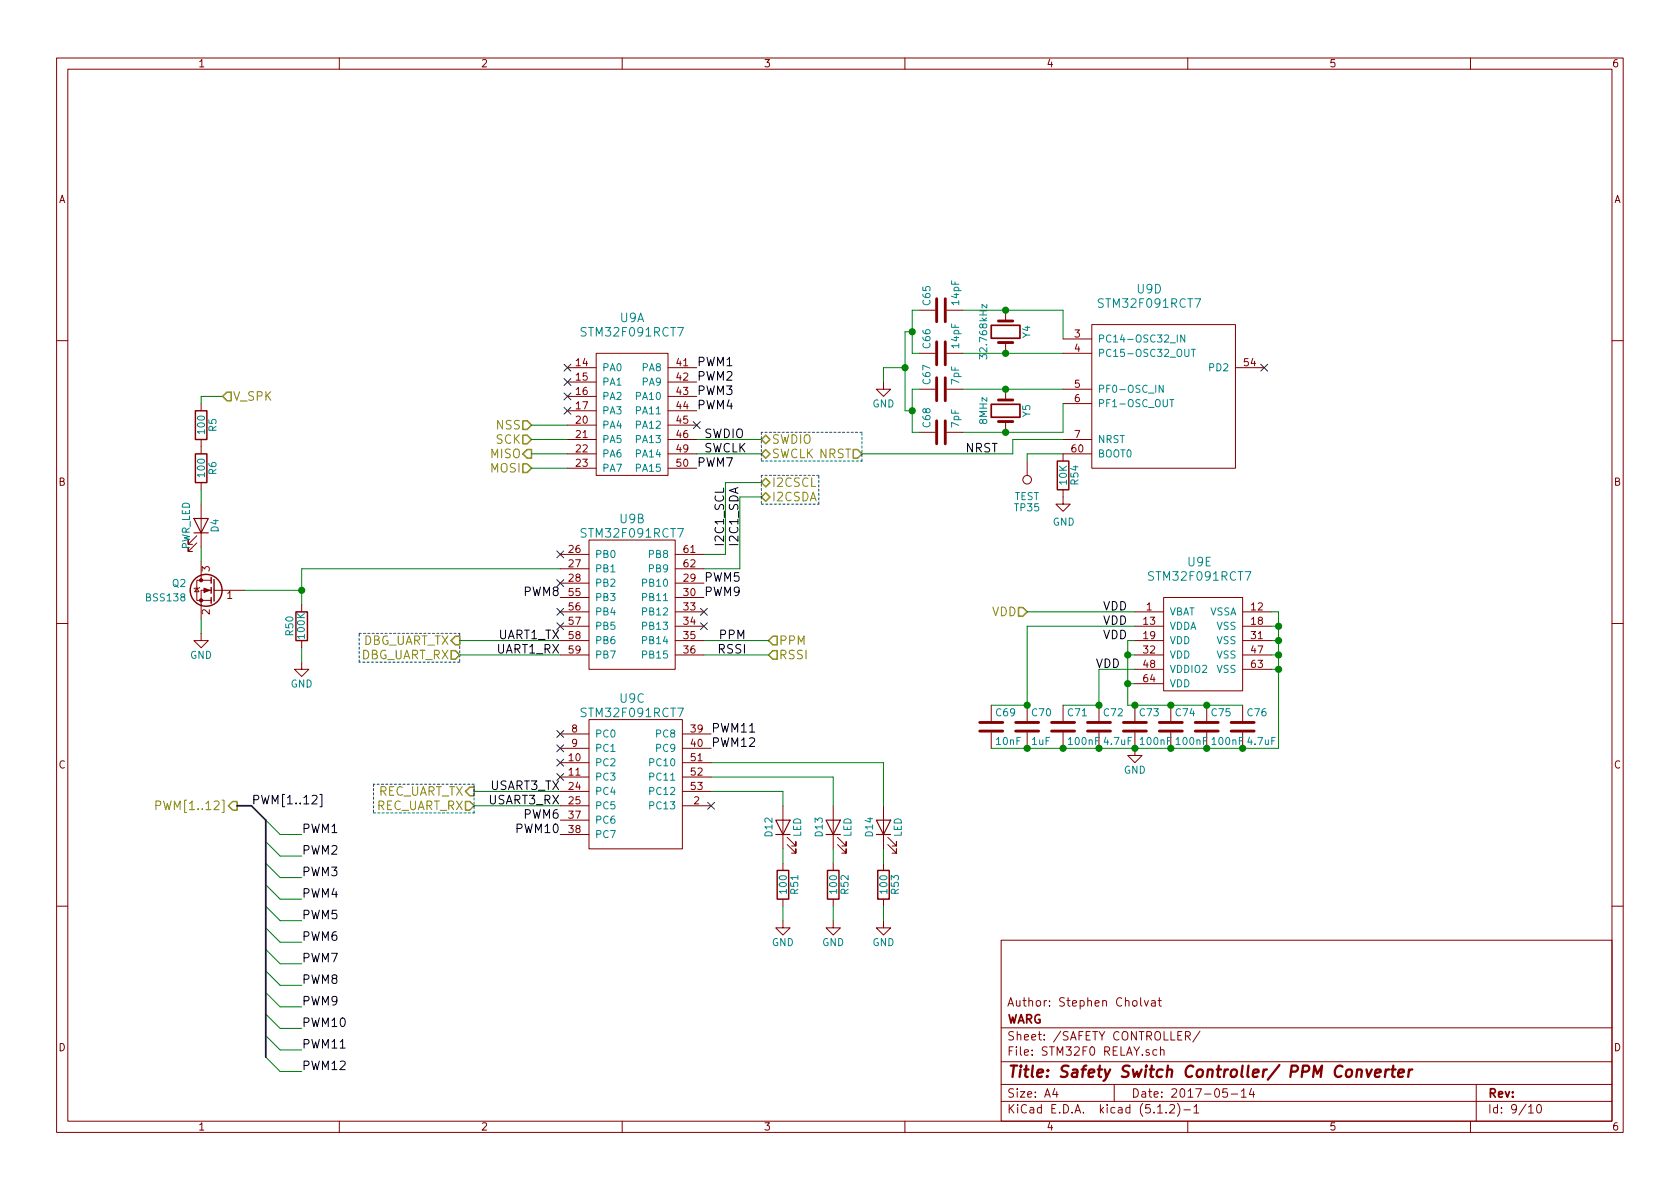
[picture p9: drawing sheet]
EESchema Schematic File Version 4
LIBS:ZP-Breakout-cache
EELAYER 29 0
EELAYER END
$Descr A4 11693 8268
encoding utf-8
Sheet 9 10
Title "Safety Switch Controller/ PPM Converter"
Date "2017-05-14"
Rev ""
Comp "WARG"
Comment1 "Author: Stephen Cholvat"
Comment2 ""
Comment3 ""
Comment4 ""
$EndDescr
Text HLabel 7150 4250 0    60   Input ~ 0
VDD
Text HLabel 1650 5600 0    60   Output ~ 0
PWM[1..12]
Text Label 4850 2550 0    60   ~ 0
PWM1
Text Label 4850 2650 0    60   ~ 0
PWM2
Text Label 4850 2750 0    60   ~ 0
PWM3
Text Label 4850 2850 0    60   ~ 0
PWM4
Text Label 4900 4050 0    60   ~ 0
PWM5
Text Label 3900 5700 2    60   ~ 0
PWM6
Text Label 4850 3250 0    60   ~ 0
PWM7
Text Label 3900 4150 2    60   ~ 0
PWM8
Text Label 3900 5800 2    60   ~ 0
PWM10
Text Label 5000 4450 0    60   ~ 0
PPM
Text Label 4900 4150 0    60   ~ 0
PWM9
Text Label 4950 5100 0    60   ~ 0
PWM11
Text Label 4950 5200 0    60   ~ 0
PWM12
Wire Bus Line
	1650 5600 1750 5600
Wire Bus Line
	1750 5600 1850 5700
Entry Wire Line
	1850 5700 1950 5800
Entry Wire Line
	1850 5850 1950 5950
Entry Wire Line
	1850 6000 1950 6100
Entry Wire Line
	1850 6150 1950 6250
Entry Wire Line
	1850 6300 1950 6400
Entry Wire Line
	1850 6450 1950 6550
Entry Wire Line
	1850 6600 1950 6700
Entry Wire Line
	1850 6750 1950 6850
Entry Wire Line
	1850 6900 1950 7000
Entry Wire Line
	1850 7050 1950 7150
Entry Wire Line
	1850 7200 1950 7300
Entry Wire Line
	1850 7350 1950 7450
Text Label 2100 7450 0    60   ~ 0
PWM12
Text Label 2100 7300 0    60   ~ 0
PWM11
Text Label 2100 7150 0    60   ~ 0
PWM10
Text Label 2100 7000 0    60   ~ 0
PWM9
Text Label 2100 6850 0    60   ~ 0
PWM8
Text Label 2100 6700 0    60   ~ 0
PWM7
Text Label 2100 6550 0    60   ~ 0
PWM6
Text Label 2100 6400 0    60   ~ 0
PWM5
Text Label 2100 6250 0    60   ~ 0
PWM4
Text Label 2100 6100 0    60   ~ 0
PWM3
Text Label 2100 5950 0    60   ~ 0
PWM2
Text Label 2100 5800 0    60   ~ 0
PWM1
Wire Wire Line
	2100 5800 1950 5800
Wire Wire Line
	2100 5950 1950 5950
Wire Wire Line
	1950 6100 2100 6100
Wire Wire Line
	1950 6250 2100 6250
Wire Wire Line
	1950 6400 2100 6400
Wire Wire Line
	1950 6550 2100 6550
Wire Wire Line
	1950 6700 2100 6700
Wire Wire Line
	1950 6850 2100 6850
Wire Wire Line
	1950 7000 2100 7000
Wire Wire Line
	1950 7150 2100 7150
Wire Wire Line
	1950 7300 2100 7300
Wire Wire Line
	1950 7450 2100 7450
Text Label 3900 4550 2    60   ~ 0
UART1_RX
Text Label 3900 4450 2    60   ~ 0
UART1_TX
Text Label 3900 5600 2    60   ~ 0
USART3_RX
Text Label 3900 5500 2    60   ~ 0
USART3_TX
Text HLabel 5350 4450 2    60   Input ~ 0
PPM
Wire Wire Line
	5350 4450 4900 4450
Text Label 5050 3800 1    60   ~ 0
I2C1_SCL
Text Label 5150 3800 1    60   ~ 0
I2C1_SDA
Wire Wire Line
	5300 3050 4850 3050
Wire Wire Line
	5300 3150 4850 3150
Text Label 4900 3050 0    60   ~ 0
SWDIO
Text Label 4900 3150 0    60   ~ 0
SWCLK
Wire Wire Line
	8850 4450 8900 4450
Wire Wire Line
	8900 4250 8900 4350
Wire Wire Line
	8900 4650 8850 4650
Wire Wire Line
	8850 4550 8900 4550
Connection ~ 8900 4550
$Comp
L Device:C C76
U 1 1
P 8650 5050
F 0 "C76" H 8675 5150 50  0000 L CNN
F 1 "4.7uF" H 8675 4950 50  0000 L CNN
F 2 "Capacitor_SMD:C_0603_1608Metric_Pad0.84x1.00mm_HandSolder" H 8688 4900 50  0001 C CNN
F 3 "http://www.samsungsem.com/kr/support/product-search/mlcc/CL10A475MP5LNNC.jsp" H 8650 5050 50  0001 C CNN
F 4 "CAPP-006" H 8650 5050 60  0001 C CNN "part_num"
	1    8650 5050
	1    0    0    -1  
$EndComp
$Comp
L power:GND #PWR061
U 1 1
P 7900 5200
F 0 "#PWR061" H 7900 4950 50  0001 C CNN
F 1 "GND" H 7900 5050 50  0000 C CNN
F 2 "" H 7900 5200 50  0001 C CNN
F 3 "" H 7900 5200 50  0001 C CNN
	1    7900 5200
	1    0    0    -1  
$EndComp
$Comp
L Device:Crystal Y4
U 1 1
P 7000 2300
F 0 "Y4" H 7000 2450 50  0000 C CNN
F 1 "32.768kHz" H 7000 2150 50  0000 C CNN
F 2 "Crystal:Crystal_SMD_MicroCrystal_CC7V-T1A-2Pin_3.2x1.5mm" H 7000 2300 50  0001 C CNN
F 3 "http://www.ecsxtal.com/store/pdf/ecx-31b.pdf" H 7000 2300 50  0001 C CNN
F 4 "XTAL-001" H 7000 2300 60  0001 C CNN "part_num"
	1    7000 2300
	0    1    1    0   
$EndComp
$Comp
L Device:Crystal Y5
U 1 1
P 7000 2850
F 0 "Y5" H 7000 3000 50  0000 C CNN
F 1 "8MHz" H 7000 2700 50  0000 C CNN
F 2 "Crystal:Crystal_SMD_5032-2Pin_5.0x3.2mm_HandSoldering" H 7000 2850 50  0001 C CNN
F 3 "https://abracon.com/Resonators/abm3.pdf" H 7000 2850 50  0001 C CNN
F 4 "XTAL-002" H 7000 2850 60  0001 C CNN "part_num"
	1    7000 2850
	0    1    1    0   
$EndComp
Wire Wire Line
	6700 2450 7000 2450
Wire Wire Line
	6700 2700 7000 2700
Wire Wire Line
	6700 3000 7000 3000
Wire Wire Line
	7400 3000 7400 2800
Wire Wire Line
	6700 2150 7000 2150
Wire Wire Line
	7400 2150 7400 2350
$Comp
L Device:C C67
U 1 1
P 6550 2700
F 0 "C67" H 6575 2800 50  0000 L CNN
F 1 "7pF" H 6575 2600 50  0000 L CNN
F 2 "Capacitor_SMD:C_0603_1608Metric_Pad0.84x1.00mm_HandSolder" H 6588 2550 50  0001 C CNN
F 3 "https://katalog.we-online.de/pbs/datasheet/885012006031.pdf" H 6550 2700 50  0001 C CNN
F 4 "CAPP-009" H 6550 2700 60  0001 C CNN "part_num"
	1    6550 2700
	0    -1   -1   0   
$EndComp
$Comp
L Device:C C68
U 1 1
P 6550 3000
F 0 "C68" H 6575 3100 50  0000 L CNN
F 1 "7pF" H 6575 2900 50  0000 L CNN
F 2 "Capacitor_SMD:C_0603_1608Metric_Pad0.84x1.00mm_HandSolder" H 6588 2850 50  0001 C CNN
F 3 "https://katalog.we-online.de/pbs/datasheet/885012006031.pdf" H 6550 3000 50  0001 C CNN
F 4 "CAPP-009" H 6550 3000 60  0001 C CNN "part_num"
	1    6550 3000
	0    -1   -1   0   
$EndComp
$Comp
L Device:C C66
U 1 1
P 6550 2450
F 0 "C66" H 6575 2550 50  0000 L CNN
F 1 "14pF" H 6575 2350 50  0000 L CNN
F 2 "Capacitor_SMD:C_0603_1608Metric_Pad0.84x1.00mm_HandSolder" H 6588 2300 50  0001 C CNN
F 3 "https://katalog.we-online.de/pbs/datasheet/885012006033.pdf" H 6550 2450 50  0001 C CNN
F 4 "CAPP-008" H 6550 2450 60  0001 C CNN "part_num"
	1    6550 2450
	0    -1   -1   0   
$EndComp
$Comp
L Device:C C65
U 1 1
P 6550 2150
F 0 "C65" H 6575 2250 50  0000 L CNN
F 1 "14pF" H 6575 2050 50  0000 L CNN
F 2 "Capacitor_SMD:C_0603_1608Metric_Pad0.84x1.00mm_HandSolder" H 6588 2000 50  0001 C CNN
F 3 "https://katalog.we-online.de/pbs/datasheet/885012006033.pdf" H 6550 2150 50  0001 C CNN
F 4 "CAPP-008" H 6550 2150 60  0001 C CNN "part_num"
	1    6550 2150
	0    -1   -1   0   
$EndComp
Wire Wire Line
	6400 2150 6350 2150
Wire Wire Line
	6350 2150 6350 2300
Wire Wire Line
	6350 2450 6400 2450
Wire Wire Line
	6400 2700 6350 2700
Wire Wire Line
	6350 2700 6350 2850
Wire Wire Line
	6350 3000 6400 3000
Wire Wire Line
	6350 2300 6300 2300
Wire Wire Line
	6300 2300 6300 2550
Wire Wire Line
	6300 2850 6350 2850
Connection ~ 6350 2850
Connection ~ 6350 2300
$Comp
L power:GND #PWR058
U 1 1
P 6150 2650
F 0 "#PWR058" H 6150 2400 50  0001 C CNN
F 1 "GND" H 6150 2500 50  0000 C CNN
F 2 "" H 6150 2650 50  0001 C CNN
F 3 "" H 6150 2650 50  0001 C CNN
	1    6150 2650
	1    0    0    -1  
$EndComp
Connection ~ 6300 2550
Wire Wire Line
	6150 2650 6150 2550
Wire Wire Line
	6150 2550 6300 2550
Connection ~ 7000 2150
Connection ~ 7000 2450
Connection ~ 7000 2700
Connection ~ 7000 3000
Text Label 6950 3150 2    60   ~ 0
NRST
Text Label 1750 5600 0    60   ~ 0
PWM[1..12]
NoConn ~ 4850 2950
NoConn ~ 8800 2550
Text HLabel 5300 3350 2    60   BiDi ~ 0
I2CSCL
Text HLabel 5300 3450 2    60   BiDi ~ 0
I2CSDA
Wire Wire Line
	4900 3850 5050 3850
Wire Wire Line
	5050 3850 5050 3350
Wire Wire Line
	5050 3350 5300 3350
Wire Wire Line
	4900 3950 5150 3950
Wire Wire Line
	5150 3950 5150 3450
Wire Wire Line
	5150 3450 5300 3450
Wire Wire Line
	7400 3050 7050 3050
Wire Wire Line
	7050 3050 7050 3150
Wire Wire Line
	7050 3150 6000 3150
Text HLabel 6000 3150 0    60   Input ~ 0
NRST
Text HLabel 5300 3050 2    60   BiDi ~ 0
SWDIO
Text HLabel 5300 3150 2    60   BiDi ~ 0
SWCLK
Wire Notes Line
	5300 3000 5300 3200
Wire Notes Line
	5300 3200 6000 3200
Wire Notes Line
	6000 3200 6000 3000
Wire Notes Line
	6000 3000 5300 3000
Wire Notes Line
	5300 3300 5300 3500
Wire Notes Line
	5700 3300 5300 3300
Text HLabel 3300 5500 0    60   Output ~ 0
REC_UART_TX
Text HLabel 3300 5600 0    60   Input ~ 0
REC_UART_RX
Wire Notes Line
	2500 4600 2500 4400
$Comp
L Device:LED D13
U 1 1
P 5800 5750
F 0 "D13" H 5800 5850 50  0000 C CNN
F 1 "LED" H 5800 5650 50  0000 C CNN
F 2 "LED_SMD:LED_0603_1608Metric_Pad0.67x1.00mm_HandSolder" H 5800 5750 50  0001 C CNN
F 3 "http://optoelectronics.liteon.com/upload/download/DS22-2000-228/LTST-C191KGKT.PDF" H 5800 5750 50  0001 C CNN
F 4 "DIOD-002" H 5800 5750 60  0001 C CNN "part_num"
	1    5800 5750
	0    -1   -1   0   
$EndComp
$Comp
L Device:R R52
U 1 1
P 5800 6150
F 0 "R52" V 5880 6150 50  0000 C CNN
F 1 "100" V 5800 6150 50  0000 C CNN
F 2 "Resistor_SMD:R_0603_1608Metric_Pad0.84x1.00mm_HandSolder" V 5730 6150 50  0001 C CNN
F 3 "http://www.yageo.com/documents/recent/PYu-RC_Group_51_RoHS_L_10.pdf" H 5800 6150 50  0001 C CNN
F 4 "RESS-006" V 5800 6150 60  0001 C CNN "part_num"
	1    5800 6150
	1    0    0    -1  
$EndComp
$Comp
L power:GND #PWR057
U 1 1
P 5800 6400
F 0 "#PWR057" H 5800 6150 50  0001 C CNN
F 1 "GND" H 5800 6250 50  0000 C CNN
F 2 "" H 5800 6400 50  0001 C CNN
F 3 "" H 5800 6400 50  0001 C CNN
	1    5800 6400
	1    0    0    -1  
$EndComp
Wire Wire Line
	5800 6300 5800 6400
Wire Wire Line
	5800 6000 5800 5900
Text Label 7850 4250 2    59   ~ 0
VDD
$Comp
L Connector:TestPoint TP?
U 1 1
P 7150 3200
AR Path="/596A3495" Ref="TP?"  Part="1" 
AR Path="/5919369D/596A3495" Ref="TP35"  Part="1" 
F 0 "TP35" H 7150 3500 50  0000 C BNN
F 1 "TEST" H 7150 3450 50  0000 C CNN
F 2 "TestPoint:TestPoint_Pad_D1.5mm" H 7150 3200 50  0001 C CNN
F 3 "" H 7150 3200 50  0001 C CNN
	1    7150 3200
	-1   0    0    1   
$EndComp
Wire Wire Line
	7150 3200 7150 3150
Wire Wire Line
	7150 3150 7400 3150
NoConn ~ 3900 5400
NoConn ~ 3900 5300
NoConn ~ 3900 5200
NoConn ~ 3900 5100
NoConn ~ 4900 4250
$Comp
L Device:LED D12
U 1 1
P 5450 5750
F 0 "D12" H 5450 5850 50  0000 C CNN
F 1 "LED" H 5450 5650 50  0000 C CNN
F 2 "LED_SMD:LED_0603_1608Metric_Pad0.67x1.00mm_HandSolder" H 5450 5750 50  0001 C CNN
F 3 "http://optoelectronics.liteon.com/upload/download/DS22-2000-228/LTST-C191KGKT.PDF" H 5450 5750 50  0001 C CNN
F 4 "DIOD-002" H 5450 5750 60  0001 C CNN "part_num"
	1    5450 5750
	0    -1   -1   0   
$EndComp
$Comp
L Device:R R51
U 1 1
P 5450 6150
F 0 "R51" V 5530 6150 50  0000 C CNN
F 1 "100" V 5450 6150 50  0000 C CNN
F 2 "Resistor_SMD:R_0603_1608Metric_Pad0.84x1.00mm_HandSolder" V 5380 6150 50  0001 C CNN
F 3 "http://www.yageo.com/documents/recent/PYu-RC_Group_51_RoHS_L_10.pdf" H 5450 6150 50  0001 C CNN
F 4 "RESS-006" V 5450 6150 60  0001 C CNN "part_num"
	1    5450 6150
	1    0    0    -1  
$EndComp
$Comp
L power:GND #PWR056
U 1 1
P 5450 6400
F 0 "#PWR056" H 5450 6150 50  0001 C CNN
F 1 "GND" H 5450 6250 50  0000 C CNN
F 2 "" H 5450 6400 50  0001 C CNN
F 3 "" H 5450 6400 50  0001 C CNN
	1    5450 6400
	1    0    0    -1  
$EndComp
Wire Wire Line
	5450 6300 5450 6400
Wire Wire Line
	5450 6000 5450 5900
$Comp
L Device:LED D14
U 1 1
P 6150 5750
F 0 "D14" H 6150 5850 50  0000 C CNN
F 1 "LED" H 6150 5650 50  0000 C CNN
F 2 "LED_SMD:LED_0603_1608Metric_Pad0.67x1.00mm_HandSolder" H 6150 5750 50  0001 C CNN
F 3 "http://optoelectronics.liteon.com/upload/download/DS22-2000-228/LTST-C191KGKT.PDF" H 6150 5750 50  0001 C CNN
F 4 "DIOD-002" H 6150 5750 60  0001 C CNN "part_num"
	1    6150 5750
	0    -1   -1   0   
$EndComp
$Comp
L Device:R R53
U 1 1
P 6150 6150
F 0 "R53" V 6230 6150 50  0000 C CNN
F 1 "100" V 6150 6150 50  0000 C CNN
F 2 "Resistor_SMD:R_0603_1608Metric_Pad0.84x1.00mm_HandSolder" V 6080 6150 50  0001 C CNN
F 3 "http://www.yageo.com/documents/recent/PYu-RC_Group_51_RoHS_L_10.pdf" H 6150 6150 50  0001 C CNN
F 4 "RESS-006" V 6150 6150 60  0001 C CNN "part_num"
	1    6150 6150
	1    0    0    -1  
$EndComp
$Comp
L power:GND #PWR059
U 1 1
P 6150 6400
F 0 "#PWR059" H 6150 6150 50  0001 C CNN
F 1 "GND" H 6150 6250 50  0000 C CNN
F 2 "" H 6150 6400 50  0001 C CNN
F 3 "" H 6150 6400 50  0001 C CNN
	1    6150 6400
	1    0    0    -1  
$EndComp
Wire Wire Line
	6150 6300 6150 6400
Wire Wire Line
	6150 6000 6150 5900
Wire Wire Line
	5450 5500 5450 5600
Wire Wire Line
	4950 5500 5450 5500
Wire Wire Line
	4950 5400 5800 5400
Wire Wire Line
	5800 5400 5800 5600
Wire Wire Line
	6150 5300 6150 5600
Wire Wire Line
	4950 5300 6150 5300
$Comp
L power:GND #PWR055
U 1 1
P 2100 4600
F 0 "#PWR055" H 2100 4350 50  0001 C CNN
F 1 "GND" H 2100 4450 50  0000 C CNN
F 2 "" H 2100 4600 50  0001 C CNN
F 3 "" H 2100 4600 50  0001 C CNN
	1    2100 4600
	-1   0    0    -1  
$EndComp
$Comp
L WARG:STM32F091RCT7 U9
U 5 1
P 8350 4900
AR Path="/599C1AE4" Ref="U9"  Part="5" 
AR Path="/5919369D/599C1AE4" Ref="U9"  Part="5" 
F 0 "U9" H 8350 5900 60  0000 C CNN
F 1 "STM32F091RCT7" H 8350 5800 60  0000 C CNN
F 2 "Package_QFP:LQFP-64_10x10mm_P0.5mm" H 8100 5400 60  0001 C CNN
F 3 "http://www.st.com/content/ccc/resource/technical/document/datasheet/95/3c/2e/5b/21/09/45/a6/DM00115237.pdf/files/DM00115237.pdf/jcr:content/translations/en.DM00115237.pdf" H 8100 5400 60  0001 C CNN
F 4 "CHIP-008" H 8450 6000 60  0001 C CNN "part_num"
	5    8350 4900
	1    0    0    -1  
$EndComp
Wire Wire Line
	8850 4350 8900 4350
Connection ~ 8900 4450
Wire Wire Line
	8850 4250 8900 4250
Connection ~ 8900 4350
NoConn ~ 3900 4050
NoConn ~ 3950 2650
NoConn ~ 3950 2550
NoConn ~ 4950 5600
Wire Wire Line
	8900 4550 8900 4650
Wire Wire Line
	6350 2850 6350 3000
Wire Wire Line
	6350 2300 6350 2450
Wire Wire Line
	6300 2550 6300 2850
Wire Wire Line
	7000 2150 7400 2150
Wire Wire Line
	7000 2450 7400 2450
Wire Wire Line
	7000 2700 7400 2700
Wire Wire Line
	7000 3000 7400 3000
Wire Wire Line
	8900 4450 8900 4550
Wire Wire Line
	8900 4350 8900 4450
Text HLabel 5350 4550 2    60   Input ~ 0
RSSI
Wire Wire Line
	5350 4550 4900 4550
Text Label 5200 4550 2    60   ~ 0
RSSI
Wire Notes Line
	3300 5450 2600 5450
Wire Notes Line
	2600 5450 2600 5650
Wire Notes Line
	2600 5650 3300 5650
Wire Notes Line
	3300 5650 3300 5450
$Comp
L Device:R R54
U 1 1
P 7400 3300
F 0 "R54" V 7480 3300 50  0000 C CNN
F 1 "10K" V 7400 3300 50  0000 C CNN
F 2 "Resistor_SMD:R_0603_1608Metric_Pad0.84x1.00mm_HandSolder" V 7330 3300 50  0001 C CNN
F 3 "http://www.yageo.com/documents/recent/PYu-RC_Group_51_RoHS_L_10.pdf" H 7400 3300 50  0001 C CNN
F 4 "RESS-005" V 7400 3300 60  0001 C CNN "part_num"
	1    7400 3300
	1    0    0    -1  
$EndComp
$Comp
L power:GND #PWR060
U 1 1
P 7400 3450
F 0 "#PWR060" H 7400 3200 50  0001 C CNN
F 1 "GND" H 7405 3277 50  0000 C CNN
F 2 "" H 7400 3450 50  0001 C CNN
F 3 "" H 7400 3450 50  0001 C CNN
	1    7400 3450
	1    0    0    -1  
$EndComp
NoConn ~ 3900 4350
NoConn ~ 3900 4250
Wire Wire Line
	2100 4100 2100 4200
$Comp
L Device:Q_NMOS_GSD Q2
U 1 1
P 1500 4100
F 0 "Q2" H 1700 4150 50  0000 L CNN
F 1 "BSS138" H 1700 4050 50  0000 L CNN
F 2 "Package_TO_SOT_SMD:TSOT-23" H 1700 4200 50  0001 C CNN
F 3 "https://www.onsemi.com/pub/Collateral/BSS138-D.PDF" H 1500 4100 50  0001 C CNN
F 4 "TRAN-002" H 1500 4100 60  0001 C CNN "part_num"
	1    1500 4100
	-1   0    0    -1  
$EndComp
Wire Wire Line
	1400 2750 1550 2750
Wire Wire Line
	1400 4400 1400 4300
$Comp
L power:GND #PWR054
U 1 1
P 1400 4400
F 0 "#PWR054" H 1400 4150 50  0001 C CNN
F 1 "GND" H 1400 4250 50  0000 C CNN
F 2 "" H 1400 4400 50  0001 C CNN
F 3 "" H 1400 4400 50  0001 C CNN
	1    1400 4400
	-1   0    0    -1  
$EndComp
Connection ~ 2100 4100
Wire Wire Line
	2100 4600 2100 4500
Wire Wire Line
	2100 3950 2100 4100
Text HLabel 1550 2750 2    60   Input ~ 0
V_SPK
Wire Wire Line
	1400 3900 1400 3800
Wire Wire Line
	2100 4100 1700 4100
$Comp
L Device:R R50
U 1 1
P 2100 4350
F 0 "R50" V 2180 4350 50  0000 C CNN
F 1 "100K" V 2100 4350 50  0000 C CNN
F 2 "Resistor_SMD:R_0603_1608Metric_Pad0.84x1.00mm_HandSolder" V 2030 4350 50  0001 C CNN
F 3 "http://www.yageo.com/documents/recent/PYu-RC_Group_51_RoHS_L_10.pdf" H 2100 4350 50  0001 C CNN
F 4 "RESS-008" V 2100 4350 60  0001 C CNN "part_num"
	1    2100 4350
	-1   0    0    -1  
$EndComp
Wire Notes Line
	5700 3500 5700 3300
Wire Notes Line
	5300 3500 5700 3500
$Comp
L Device:C C75
U 1 1
P 8400 5050
F 0 "C75" H 8425 5150 50  0000 L CNN
F 1 "100nF" H 8425 4950 50  0000 L CNN
F 2 "Capacitor_SMD:C_0603_1608Metric_Pad0.84x1.00mm_HandSolder" H 8438 4900 50  0001 C CNN
F 3 "https://search.murata.co.jp/Ceramy/image/img/A01X/G101/ENG/GRM188R71E104KA01-01.pdf" H 8400 5050 50  0001 C CNN
F 4 "CAPP-005" H 8400 5050 60  0001 C CNN "part_num"
	1    8400 5050
	1    0    0    -1  
$EndComp
NoConn ~ 3900 3850
NoConn ~ 4900 4350
Wire Wire Line
	2100 3950 3900 3950
Text HLabel 3700 3050 0    60   Input ~ 0
SCK
Text HLabel 3700 3150 0    60   Output ~ 0
MISO
Text HLabel 3700 3250 0    60   Input ~ 0
MOSI
Text HLabel 3700 2950 0    60   Input ~ 0
NSS
Wire Wire Line
	3950 2950 3700 2950
Wire Wire Line
	3700 3050 3950 3050
Wire Wire Line
	3950 3150 3700 3150
Wire Wire Line
	3700 3250 3950 3250
Wire Notes Line
	2500 4400 3200 4400
Wire Notes Line
	3200 4600 2500 4600
Wire Notes Line
	3200 4400 3200 4600
Text HLabel 3200 4450 0    60   Output ~ 0
DBG_UART_TX
Text HLabel 3200 4550 0    60   Input ~ 0
DBG_UART_RX
Wire Wire Line
	3900 4450 3200 4450
Wire Wire Line
	3200 4550 3900 4550
$Comp
L Device:C C69
U 1 1
P 6900 5050
F 0 "C69" H 6925 5150 50  0000 L CNN
F 1 "10nF" H 6925 4950 50  0000 L CNN
F 2 "Capacitor_SMD:C_0603_1608Metric_Pad0.84x1.00mm_HandSolder" H 6938 4900 50  0001 C CNN
F 3 "https://search.murata.co.jp/Ceramy/image/img/A01X/G101/ENG/GRM188R71H103KA01-01.pdf" H 6900 5050 50  0001 C CNN
F 4 "CAPP-010" H 6900 5050 60  0001 C CNN "part_num"
	1    6900 5050
	1    0    0    -1  
$EndComp
$Comp
L Device:C C70
U 1 1
P 7150 5050
F 0 "C70" H 7175 5150 50  0000 L CNN
F 1 "1uF" H 7175 4950 50  0000 L CNN
F 2 "Capacitor_SMD:C_0603_1608Metric_Pad0.84x1.00mm_HandSolder" H 7188 4900 50  0001 C CNN
F 3 "https://search.murata.co.jp/Ceramy/image/img/A01X/G101/ENG/GRM188R61E105KA12-01.pdf" H 7150 5050 50  0001 C CNN
F 4 "CAPP-004" H 7150 5050 60  0001 C CNN "part_num"
	1    7150 5050
	1    0    0    -1  
$EndComp
$Comp
L Device:C C72
U 1 1
P 7650 5050
F 0 "C72" H 7675 5150 50  0000 L CNN
F 1 "4.7uF" H 7675 4950 50  0000 L CNN
F 2 "Capacitor_SMD:C_0603_1608Metric_Pad0.84x1.00mm_HandSolder" H 7688 4900 50  0001 C CNN
F 3 "http://www.samsungsem.com/kr/support/product-search/mlcc/CL10A475MP5LNNC.jsp" H 7650 5050 50  0001 C CNN
F 4 "CAPP-006" H 7650 5050 60  0001 C CNN "part_num"
	1    7650 5050
	1    0    0    -1  
$EndComp
$Comp
L Device:C C74
U 1 1
P 8150 5050
F 0 "C74" H 8175 5150 50  0000 L CNN
F 1 "100nF" H 8175 4950 50  0000 L CNN
F 2 "Capacitor_SMD:C_0603_1608Metric_Pad0.84x1.00mm_HandSolder" H 8188 4900 50  0001 C CNN
F 3 "https://search.murata.co.jp/Ceramy/image/img/A01X/G101/ENG/GRM188R71E104KA01-01.pdf" H 8150 5050 50  0001 C CNN
F 4 "CAPP-005" H 8150 5050 60  0001 C CNN "part_num"
	1    8150 5050
	1    0    0    -1  
$EndComp
$Comp
L Device:C C73
U 1 1
P 7900 5050
F 0 "C73" H 7925 5150 50  0000 L CNN
F 1 "100nF" H 7925 4950 50  0000 L CNN
F 2 "Capacitor_SMD:C_0603_1608Metric_Pad0.84x1.00mm_HandSolder" H 7938 4900 50  0001 C CNN
F 3 "https://search.murata.co.jp/Ceramy/image/img/A01X/G101/ENG/GRM188R71E104KA01-01.pdf" H 7900 5050 50  0001 C CNN
F 4 "CAPP-005" H 7900 5050 60  0001 C CNN "part_num"
	1    7900 5050
	1    0    0    -1  
$EndComp
$Comp
L Device:C C71
U 1 1
P 7400 5050
F 0 "C71" H 7425 5150 50  0000 L CNN
F 1 "100nF" H 7425 4950 50  0000 L CNN
F 2 "Capacitor_SMD:C_0603_1608Metric_Pad0.84x1.00mm_HandSolder" H 7438 4900 50  0001 C CNN
F 3 "https://search.murata.co.jp/Ceramy/image/img/A01X/G101/ENG/GRM188R71E104KA01-01.pdf" H 7400 5050 50  0001 C CNN
F 4 "CAPP-005" H 7400 5050 60  0001 C CNN "part_num"
	1    7400 5050
	1    0    0    -1  
$EndComp
Wire Wire Line
	7650 4650 7900 4650
Wire Wire Line
	7900 4750 7850 4750
Wire Wire Line
	7850 4750 7850 4550
Wire Wire Line
	7850 4550 7900 4550
Wire Wire Line
	7850 4550 7850 4450
Wire Wire Line
	7850 4450 7900 4450
Connection ~ 7850 4550
Wire Wire Line
	7400 4900 7650 4900
Wire Wire Line
	7650 4650 7650 4900
Connection ~ 7650 4900
Wire Wire Line
	7850 4750 7850 4900
Wire Wire Line
	7850 4900 7900 4900
Connection ~ 7850 4750
Connection ~ 7900 4900
Wire Wire Line
	7900 4900 8150 4900
Connection ~ 8150 4900
Wire Wire Line
	8150 4900 8400 4900
Connection ~ 8400 4900
Wire Wire Line
	8400 4900 8650 4900
Wire Wire Line
	6900 4900 7150 4900
Wire Wire Line
	7150 4900 7150 4350
Wire Wire Line
	7150 4350 7900 4350
Connection ~ 7150 4900
Wire Wire Line
	6900 5200 7150 5200
Connection ~ 7150 5200
Wire Wire Line
	7150 5200 7400 5200
Connection ~ 7400 5200
Wire Wire Line
	7400 5200 7650 5200
Connection ~ 7650 5200
Wire Wire Line
	7650 5200 7900 5200
Connection ~ 7900 5200
Wire Wire Line
	7900 5200 8150 5200
Connection ~ 8150 5200
Wire Wire Line
	8150 5200 8400 5200
Connection ~ 8400 5200
Wire Wire Line
	8400 5200 8650 5200
Wire Wire Line
	8650 5200 8900 5200
Wire Wire Line
	8900 5200 8900 4650
Connection ~ 8650 5200
Connection ~ 8900 4650
Wire Wire Line
	7150 4250 7900 4250
Text Label 7850 4350 2    59   ~ 0
VDD
Text Label 7850 4450 2    59   ~ 0
VDD
Text Label 7800 4650 2    59   ~ 0
VDD
Wire Wire Line
	3300 5500 3900 5500
Wire Wire Line
	3300 5600 3900 5600
NoConn ~ 3950 2850
NoConn ~ 3950 2750
$Comp
L WARG:STM32F091RCT7 U9
U 1 1
P 4400 3200
AR Path="/599C1943" Ref="U9"  Part="1" 
AR Path="/5919369D/599C1943" Ref="U9"  Part="1" 
F 0 "U9" H 4400 4200 60  0000 C CNN
F 1 "STM32F091RCT7" H 4400 4100 60  0000 C CNN
F 2 "Package_QFP:LQFP-64_10x10mm_P0.5mm" H 4150 3700 60  0001 C CNN
F 3 "http://www.st.com/content/ccc/resource/technical/document/datasheet/95/3c/2e/5b/21/09/45/a6/DM00115237.pdf/files/DM00115237.pdf/jcr:content/translations/en.DM00115237.pdf" H 4150 3700 60  0001 C CNN
F 4 "CHIP-008" H 4500 4300 60  0001 C CNN "part_num"
	1    4400 3200
	1    0    0    -1  
$EndComp
$Comp
L WARG:STM32F091RCT7 U9
U 3 1
P 4400 5850
AR Path="/599C1A21" Ref="U9"  Part="3" 
AR Path="/5919369D/599C1A21" Ref="U9"  Part="3" 
F 0 "U9" H 4400 6850 60  0000 C CNN
F 1 "STM32F091RCT7" H 4400 6750 60  0000 C CNN
F 2 "Package_QFP:LQFP-64_10x10mm_P0.5mm" H 4150 6350 60  0001 C CNN
F 3 "http://www.st.com/content/ccc/resource/technical/document/datasheet/95/3c/2e/5b/21/09/45/a6/DM00115237.pdf/files/DM00115237.pdf/jcr:content/translations/en.DM00115237.pdf" H 4150 6350 60  0001 C CNN
F 4 "CHIP-008" H 4500 6950 60  0001 C CNN "part_num"
	3    4400 5850
	1    0    0    -1  
$EndComp
$Comp
L WARG:STM32F091RCT7 U9
U 2 1
P 4400 4600
AR Path="/599C19BB" Ref="U9"  Part="2" 
AR Path="/5919369D/599C19BB" Ref="U9"  Part="2" 
F 0 "U9" H 4400 5600 60  0000 C CNN
F 1 "STM32F091RCT7" H 4400 5500 60  0000 C CNN
F 2 "Package_QFP:LQFP-64_10x10mm_P0.5mm" H 4150 5100 60  0001 C CNN
F 3 "http://www.st.com/content/ccc/resource/technical/document/datasheet/95/3c/2e/5b/21/09/45/a6/DM00115237.pdf/files/DM00115237.pdf/jcr:content/translations/en.DM00115237.pdf" H 4150 5100 60  0001 C CNN
F 4 "CHIP-008" H 4500 5700 60  0001 C CNN "part_num"
	2    4400 4600
	1    0    0    -1  
$EndComp
$Comp
L WARG:STM32F091RCT7 U9
U 4 1
P 8000 3000
AR Path="/599C1A7B" Ref="U9"  Part="4" 
AR Path="/5919369D/599C1A7B" Ref="U9"  Part="4" 
F 0 "U9" H 8000 4000 60  0000 C CNN
F 1 "STM32F091RCT7" H 8000 3900 60  0000 C CNN
F 2 "Package_QFP:LQFP-64_10x10mm_P0.5mm" H 7750 3500 60  0001 C CNN
F 3 "http://www.st.com/content/ccc/resource/technical/document/datasheet/95/3c/2e/5b/21/09/45/a6/DM00115237.pdf/files/DM00115237.pdf/jcr:content/translations/en.DM00115237.pdf" H 7750 3500 60  0001 C CNN
F 4 "CHIP-008" H 8100 4100 60  0001 C CNN "part_num"
	4    8000 3000
	1    0    0    -1  
$EndComp
$Comp
L Device:LED D?
U 1 1
P 1400 3650
AR Path="/5917F3C3/60051B33" Ref="D?"  Part="1" 
AR Path="/5919369D/60051B33" Ref="D4"  Part="1" 
F 0 "D4" H 1400 3750 50  0000 C CNN
F 1 "PWR_LED" H 1400 3550 50  0000 C CNN
F 2 "LED_SMD:LED_0603_1608Metric_Pad0.67x1.00mm_HandSolder" H 1400 3650 50  0001 C CNN
F 3 "http://optoelectronics.liteon.com/upload/download/DS22-2000-223/LTST-C191KRKT.PDF" H 1400 3650 50  0001 C CNN
F 4 "DIOD-003" H 1400 3650 60  0001 C CNN "part_num"
	1    1400 3650
	0    1    -1   0   
$EndComp
$Comp
L Device:R R?
U 1 1
P 1400 3250
AR Path="/5917F3C3/60051B3A" Ref="R?"  Part="1" 
AR Path="/5919369D/60051B3A" Ref="R6"  Part="1" 
F 0 "R6" V 1480 3250 50  0000 C CNN
F 1 "100" V 1400 3250 50  0000 C CNN
F 2 "Resistor_SMD:R_0603_1608Metric_Pad0.84x1.00mm_HandSolder" V 1330 3250 50  0001 C CNN
F 3 "http://www.yageo.com/documents/recent/PYu-RC_Group_51_RoHS_L_10.pdf" H 1400 3250 50  0001 C CNN
F 4 "RESS-006" V 1400 3250 60  0001 C CNN "part_num"
	1    1400 3250
	1    0    0    -1  
$EndComp
Wire Wire Line
	1400 3400 1400 3500
$Comp
L Device:R R?
U 1 1
P 1400 2950
AR Path="/5917F3C3/60051B48" Ref="R?"  Part="1" 
AR Path="/5919369D/60051B48" Ref="R5"  Part="1" 
F 0 "R5" V 1480 2950 50  0000 C CNN
F 1 "100" V 1400 2950 50  0000 C CNN
F 2 "Resistor_SMD:R_0603_1608Metric_Pad0.84x1.00mm_HandSolder" V 1330 2950 50  0001 C CNN
F 3 "http://www.yageo.com/documents/recent/PYu-RC_Group_51_RoHS_L_10.pdf" H 1400 2950 50  0001 C CNN
F 4 "RESS-006" V 1400 2950 60  0001 C CNN "part_num"
	1    1400 2950
	1    0    0    -1  
$EndComp
Wire Wire Line
	1400 2750 1400 2800
Wire Bus Line
	1850 5700 1850 7350
$EndSCHEMATC
